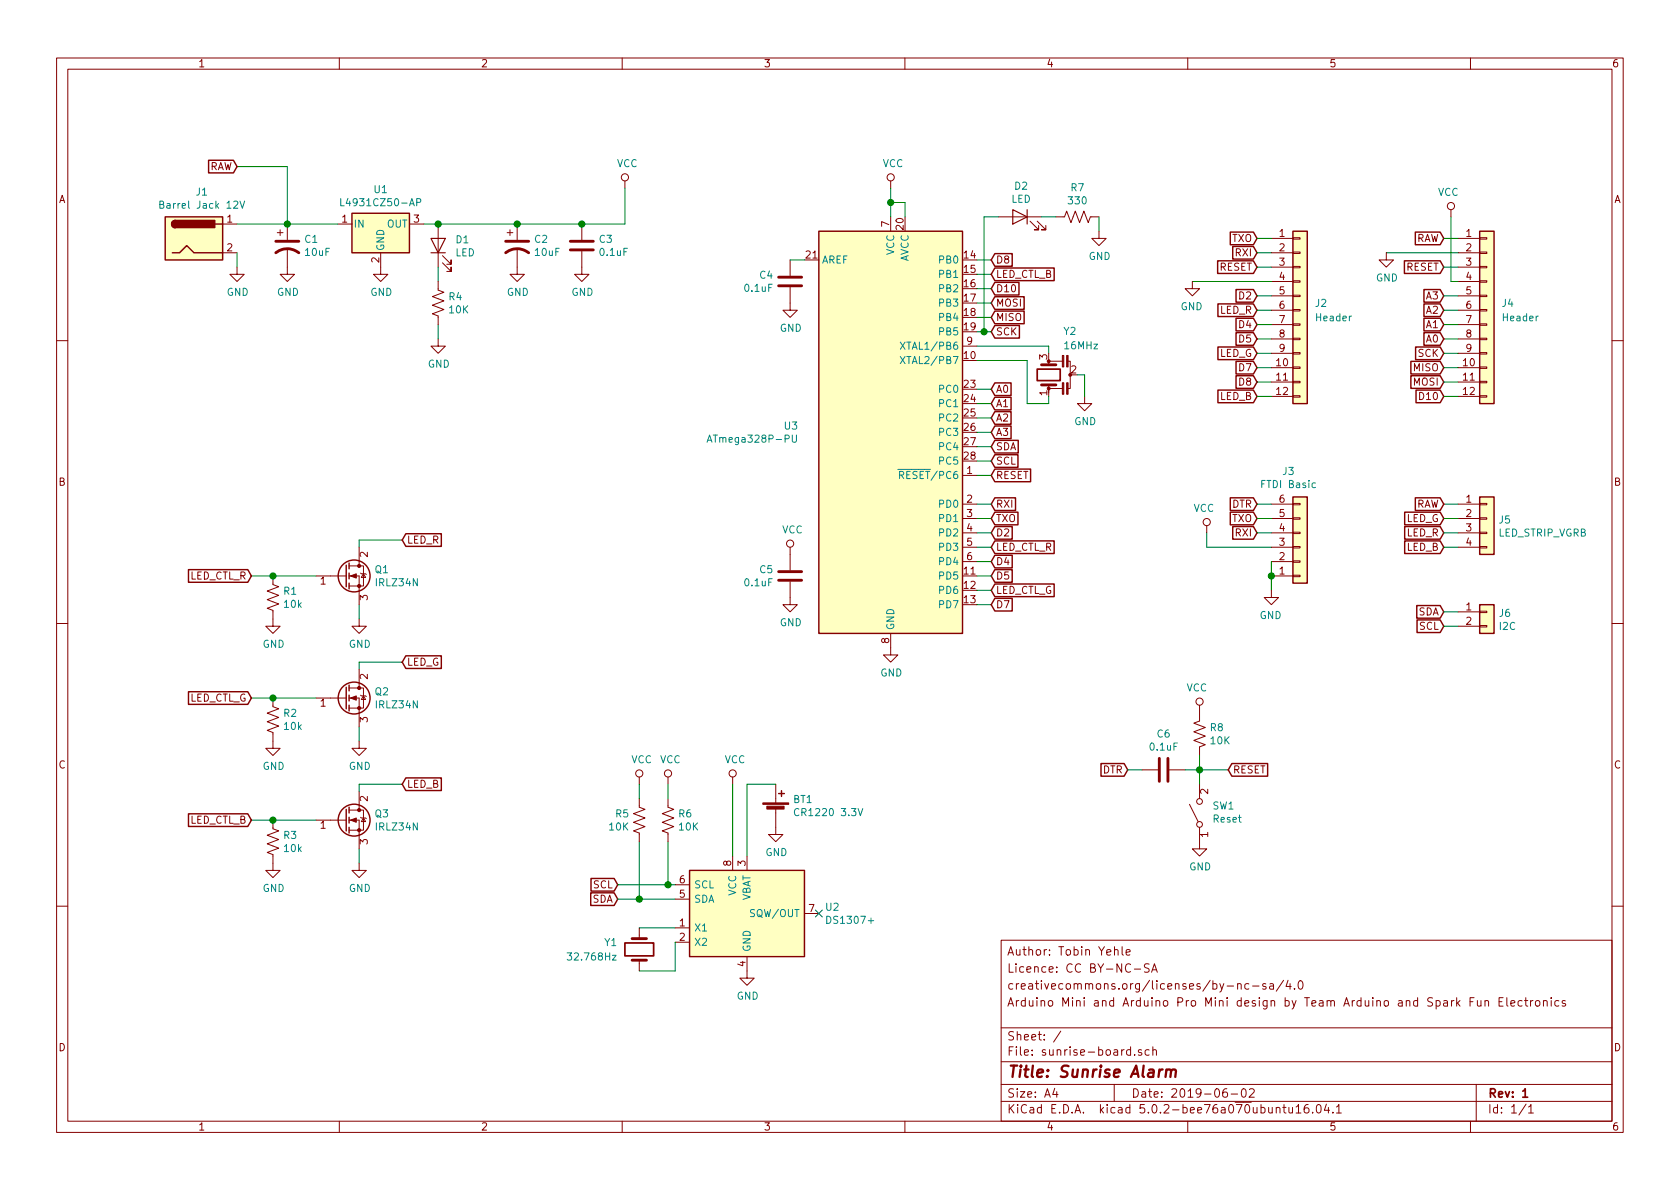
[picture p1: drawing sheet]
EESchema Schematic File Version 4
LIBS:sunrise-board-cache
EELAYER 26 0
EELAYER END
$Descr A4 11693 8268
encoding utf-8
Sheet 1 1
Title "Sunrise Alarm"
Date "2019-06-02"
Rev "1"
Comp ""
Comment1 "Arduino Mini and Arduino Pro Mini design by Team Arduino and Spark Fun Electronics"
Comment2 "creativecommons.org/licenses/by-nc-sa/4.0"
Comment3 "Licence: CC BY-NC-SA"
Comment4 "Author: Tobin Yehle"
$EndDescr
$Comp
L Transistor_FET:IRLZ34N Q1
U 1 1
P 2400 4000
F 0 "Q1" H 2605 4046 50  0000 L CNN
F 1 "IRLZ34N" H 2605 3955 50  0000 L CNN
F 2 "Package_TO_SOT_THT:TO-220-3_Vertical" H 2650 3925 50  0001 L CIN
F 3 "http://www.infineon.com/dgdl/irlz34npbf.pdf?fileId=5546d462533600a40153567206892720" H 2400 4000 50  0001 L CNN
	1    2400 4000
	1    0    0    -1  
$EndComp
$Comp
L Device:R_US R1
U 1 1
P 1900 4150
F 0 "R1" H 1968 4196 50  0000 L CNN
F 1 "10k" H 1968 4105 50  0000 L CNN
F 2 "Resistor_THT:R_Axial_DIN0207_L6.3mm_D2.5mm_P7.62mm_Horizontal" V 1940 4140 50  0001 C CNN
F 3 "~" H 1900 4150 50  0001 C CNN
	1    1900 4150
	1    0    0    -1  
$EndComp
$Comp
L power:GND #PWR02
U 1 1
P 1900 4300
F 0 "#PWR02" H 1900 4050 50  0001 C CNN
F 1 "GND" H 1905 4127 50  0000 C CNN
F 2 "" H 1900 4300 50  0001 C CNN
F 3 "" H 1900 4300 50  0001 C CNN
	1    1900 4300
	1    0    0    -1  
$EndComp
Wire Wire Line
	1750 4000 1900 4000
Connection ~ 1900 4000
Wire Wire Line
	2500 3750 2500 3800
Wire Wire Line
	1900 4000 2200 4000
$Comp
L Transistor_FET:IRLZ34N Q2
U 1 1
P 2400 4850
F 0 "Q2" H 2605 4896 50  0000 L CNN
F 1 "IRLZ34N" H 2605 4805 50  0000 L CNN
F 2 "Package_TO_SOT_THT:TO-220-3_Vertical" H 2650 4775 50  0001 L CIN
F 3 "http://www.infineon.com/dgdl/irlz34npbf.pdf?fileId=5546d462533600a40153567206892720" H 2400 4850 50  0001 L CNN
	1    2400 4850
	1    0    0    -1  
$EndComp
$Comp
L Device:R_US R2
U 1 1
P 1900 5000
F 0 "R2" H 1968 5046 50  0000 L CNN
F 1 "10k" H 1968 4955 50  0000 L CNN
F 2 "Resistor_THT:R_Axial_DIN0207_L6.3mm_D2.5mm_P7.62mm_Horizontal" V 1940 4990 50  0001 C CNN
F 3 "~" H 1900 5000 50  0001 C CNN
	1    1900 5000
	1    0    0    -1  
$EndComp
$Comp
L power:GND #PWR03
U 1 1
P 1900 5150
F 0 "#PWR03" H 1900 4900 50  0001 C CNN
F 1 "GND" H 1905 4977 50  0000 C CNN
F 2 "" H 1900 5150 50  0001 C CNN
F 3 "" H 1900 5150 50  0001 C CNN
	1    1900 5150
	1    0    0    -1  
$EndComp
Wire Wire Line
	1750 4850 1900 4850
Connection ~ 1900 4850
Wire Wire Line
	2500 4600 2500 4650
Wire Wire Line
	1900 4850 2200 4850
$Comp
L Transistor_FET:IRLZ34N Q3
U 1 1
P 2400 5700
F 0 "Q3" H 2605 5746 50  0000 L CNN
F 1 "IRLZ34N" H 2605 5655 50  0000 L CNN
F 2 "Package_TO_SOT_THT:TO-220-3_Vertical" H 2650 5625 50  0001 L CIN
F 3 "http://www.infineon.com/dgdl/irlz34npbf.pdf?fileId=5546d462533600a40153567206892720" H 2400 5700 50  0001 L CNN
	1    2400 5700
	1    0    0    -1  
$EndComp
$Comp
L Device:R_US R3
U 1 1
P 1900 5850
F 0 "R3" H 1968 5896 50  0000 L CNN
F 1 "10k" H 1968 5805 50  0000 L CNN
F 2 "Resistor_THT:R_Axial_DIN0207_L6.3mm_D2.5mm_P7.62mm_Horizontal" V 1940 5840 50  0001 C CNN
F 3 "~" H 1900 5850 50  0001 C CNN
	1    1900 5850
	1    0    0    -1  
$EndComp
$Comp
L power:GND #PWR04
U 1 1
P 1900 6000
F 0 "#PWR04" H 1900 5750 50  0001 C CNN
F 1 "GND" H 1905 5827 50  0000 C CNN
F 2 "" H 1900 6000 50  0001 C CNN
F 3 "" H 1900 6000 50  0001 C CNN
	1    1900 6000
	1    0    0    -1  
$EndComp
Wire Wire Line
	1750 5700 1900 5700
Connection ~ 1900 5700
Wire Wire Line
	2500 5450 2500 5500
Wire Wire Line
	1900 5700 2200 5700
$Comp
L Connector:Barrel_Jack J1
U 1 1
P 1350 1650
F 0 "J1" H 1405 1975 50  0000 C CNN
F 1 "Barrel Jack 12V" H 1405 1884 50  0000 C CNN
F 2 "Connector_BarrelJack:BarrelJack_Horizontal" H 1400 1610 50  0001 C CNN
F 3 "~" H 1400 1610 50  0001 C CNN
	1    1350 1650
	1    0    0    -1  
$EndComp
Wire Wire Line
	2800 4600 2500 4600
Wire Wire Line
	2800 5450 2500 5450
Wire Wire Line
	2500 3750 2800 3750
$Comp
L MCU_Microchip_ATmega:ATmega328P-PU U3
U 1 1
P 6200 3000
F 0 "U3" H 5559 3046 50  0000 R CNN
F 1 "ATmega328P-PU" H 5559 2955 50  0000 R CNN
F 2 "Package_DIP:DIP-28_W7.62mm" H 6200 3000 50  0001 C CIN
F 3 "http://ww1.microchip.com/downloads/en/DeviceDoc/ATmega328_P%20AVR%20MCU%20with%20picoPower%20Technology%20Data%20Sheet%2040001984A.pdf" H 6200 3000 50  0001 C CNN
	1    6200 3000
	1    0    0    -1  
$EndComp
$Comp
L Timer_RTC:DS1307+ U2
U 1 1
P 5200 6350
F 0 "U2" H 5741 6396 50  0000 L CNN
F 1 "DS1307+" H 5741 6305 50  0000 L CNN
F 2 "Package_DIP:DIP-8_W7.62mm" H 5200 5850 50  0001 C CNN
F 3 "https://datasheets.maximintegrated.com/en/ds/DS1307.pdf" H 5200 6150 50  0001 C CNN
	1    5200 6350
	1    0    0    -1  
$EndComp
$Comp
L Device:Crystal Y1
U 1 1
P 4450 6600
F 0 "Y1" V 4400 6450 50  0000 R CNN
F 1 "32.768Hz" V 4500 6450 50  0000 R CNN
F 2 "Crystal:Crystal_C26-LF_D2.1mm_L6.5mm_Horizontal_1EP_style2" H 4450 6600 50  0001 C CNN
F 3 "~" H 4450 6600 50  0001 C CNN
	1    4450 6600
	0    1    1    0   
$EndComp
Wire Wire Line
	4700 6550 4700 6750
Wire Wire Line
	4700 6750 4450 6750
Wire Wire Line
	4700 6450 4450 6450
$Comp
L power:GND #PWR017
U 1 1
P 5200 6750
F 0 "#PWR017" H 5200 6500 50  0001 C CNN
F 1 "GND" H 5205 6577 50  0000 C CNN
F 2 "" H 5200 6750 50  0001 C CNN
F 3 "" H 5200 6750 50  0001 C CNN
	1    5200 6750
	1    0    0    -1  
$EndComp
$Comp
L power:GND #PWR023
U 1 1
P 6200 4500
F 0 "#PWR023" H 6200 4250 50  0001 C CNN
F 1 "GND" H 6205 4327 50  0000 C CNN
F 2 "" H 6200 4500 50  0001 C CNN
F 3 "" H 6200 4500 50  0001 C CNN
	1    6200 4500
	1    0    0    -1  
$EndComp
$Comp
L power:VCC #PWR016
U 1 1
P 5100 5450
F 0 "#PWR016" H 5100 5300 50  0001 C CNN
F 1 "VCC" H 5117 5623 50  0000 C CNN
F 2 "" H 5100 5450 50  0001 C CNN
F 3 "" H 5100 5450 50  0001 C CNN
	1    5100 5450
	1    0    0    -1  
$EndComp
$Comp
L power:GND #PWR024
U 1 1
P 7550 2750
F 0 "#PWR024" H 7550 2500 50  0001 C CNN
F 1 "GND" H 7555 2577 50  0000 C CNN
F 2 "" H 7550 2750 50  0001 C CNN
F 3 "" H 7550 2750 50  0001 C CNN
	1    7550 2750
	1    0    0    -1  
$EndComp
Wire Wire Line
	7300 2400 7300 2450
$Comp
L Device:C C4
U 1 1
P 5500 1950
F 0 "C4" H 5386 1996 50  0000 R CNN
F 1 "0.1uF" H 5386 1905 50  0000 R CNN
F 2 "Capacitor_THT:C_Disc_D4.7mm_W2.5mm_P5.00mm" H 5538 1800 50  0001 C CNN
F 3 "~" H 5500 1950 50  0001 C CNN
	1    5500 1950
	1    0    0    -1  
$EndComp
$Comp
L power:GND #PWR019
U 1 1
P 5500 2100
F 0 "#PWR019" H 5500 1850 50  0001 C CNN
F 1 "GND" H 5505 1927 50  0000 C CNN
F 2 "" H 5500 2100 50  0001 C CNN
F 3 "" H 5500 2100 50  0001 C CNN
	1    5500 2100
	1    0    0    -1  
$EndComp
Wire Wire Line
	5600 1800 5500 1800
$Comp
L power:VCC #PWR022
U 1 1
P 6200 1300
F 0 "#PWR022" H 6200 1150 50  0001 C CNN
F 1 "VCC" H 6217 1473 50  0000 C CNN
F 2 "" H 6200 1300 50  0001 C CNN
F 3 "" H 6200 1300 50  0001 C CNN
	1    6200 1300
	1    0    0    -1  
$EndComp
Wire Wire Line
	6200 1400 6200 1300
$Comp
L Device:Battery_Cell BT1
U 1 1
P 5400 5650
F 0 "BT1" H 5518 5746 50  0000 L CNN
F 1 "CR1220 3.3V" H 5518 5655 50  0000 L CNN
F 2 "Sunrise:BatteryHolder_CR1220_THT" V 5400 5710 50  0001 C CNN
F 3 "~" V 5400 5710 50  0001 C CNN
	1    5400 5650
	1    0    0    -1  
$EndComp
$Comp
L power:GND #PWR018
U 1 1
P 5400 5750
F 0 "#PWR018" H 5400 5500 50  0001 C CNN
F 1 "GND" H 5405 5577 50  0000 C CNN
F 2 "" H 5400 5750 50  0001 C CNN
F 3 "" H 5400 5750 50  0001 C CNN
	1    5400 5750
	1    0    0    -1  
$EndComp
Wire Wire Line
	5200 5450 5200 5950
Wire Wire Line
	5100 5950 5100 5450
Wire Wire Line
	5400 5450 5200 5450
$Comp
L Device:C C5
U 1 1
P 5500 4000
F 0 "C5" H 5386 4046 50  0000 R CNN
F 1 "0.1uF" H 5386 3955 50  0000 R CNN
F 2 "Capacitor_THT:C_Disc_D4.7mm_W2.5mm_P5.00mm" H 5538 3850 50  0001 C CNN
F 3 "~" H 5500 4000 50  0001 C CNN
	1    5500 4000
	1    0    0    -1  
$EndComp
$Comp
L power:GND #PWR021
U 1 1
P 5500 4150
F 0 "#PWR021" H 5500 3900 50  0001 C CNN
F 1 "GND" H 5505 3977 50  0000 C CNN
F 2 "" H 5500 4150 50  0001 C CNN
F 3 "" H 5500 4150 50  0001 C CNN
	1    5500 4150
	1    0    0    -1  
$EndComp
$Comp
L power:VCC #PWR020
U 1 1
P 5500 3850
F 0 "#PWR020" H 5500 3700 50  0001 C CNN
F 1 "VCC" H 5517 4023 50  0000 C CNN
F 2 "" H 5500 3850 50  0001 C CNN
F 3 "" H 5500 3850 50  0001 C CNN
	1    5500 3850
	1    0    0    -1  
$EndComp
Text GLabel 1750 5700 0    50   Input ~ 0
LED_CTL_B
Text GLabel 1750 4850 0    50   Input ~ 0
LED_CTL_G
Text GLabel 1750 4000 0    50   Input ~ 0
LED_CTL_R
Text GLabel 4300 6250 0    50   Input ~ 0
SDA
Text GLabel 4300 6150 0    50   Input ~ 0
SCL
Wire Wire Line
	4700 6250 4450 6250
NoConn ~ 5700 6350
$Comp
L power:GND #PWR01
U 1 1
P 1650 1850
F 0 "#PWR01" H 1650 1600 50  0001 C CNN
F 1 "GND" H 1655 1677 50  0000 C CNN
F 2 "" H 1650 1850 50  0001 C CNN
F 3 "" H 1650 1850 50  0001 C CNN
	1    1650 1850
	1    0    0    -1  
$EndComp
Text GLabel 6900 3200 2    50   Input ~ 0
SCL
Text GLabel 6900 3100 2    50   Input ~ 0
SDA
Wire Wire Line
	6900 3100 6800 3100
Wire Wire Line
	6900 3200 6800 3200
$Comp
L power:VCC #PWR015
U 1 1
P 4650 5450
F 0 "#PWR015" H 4650 5300 50  0001 C CNN
F 1 "VCC" H 4667 5623 50  0000 C CNN
F 2 "" H 4650 5450 50  0001 C CNN
F 3 "" H 4650 5450 50  0001 C CNN
	1    4650 5450
	1    0    0    -1  
$EndComp
$Comp
L power:VCC #PWR014
U 1 1
P 4450 5450
F 0 "#PWR014" H 4450 5300 50  0001 C CNN
F 1 "VCC" H 4467 5623 50  0000 C CNN
F 2 "" H 4450 5450 50  0001 C CNN
F 3 "" H 4450 5450 50  0001 C CNN
	1    4450 5450
	1    0    0    -1  
$EndComp
Wire Wire Line
	4650 5850 4650 6150
Connection ~ 4650 6150
Wire Wire Line
	4650 6150 4700 6150
Wire Wire Line
	4300 6150 4650 6150
Wire Wire Line
	4450 5850 4450 6250
Connection ~ 4450 6250
Wire Wire Line
	4450 6250 4300 6250
$Comp
L Device:CP1 C1
U 1 1
P 2000 1700
F 0 "C1" H 2115 1746 50  0000 L CNN
F 1 "10uF" H 2115 1655 50  0000 L CNN
F 2 "Capacitor_THT:CP_Radial_D4.0mm_P1.50mm" H 2000 1700 50  0001 C CNN
F 3 "~" H 2000 1700 50  0001 C CNN
	1    2000 1700
	1    0    0    -1  
$EndComp
$Comp
L Device:C C3
U 1 1
P 4050 1700
F 0 "C3" H 4165 1746 50  0000 L CNN
F 1 "0.1uF" H 4165 1655 50  0000 L CNN
F 2 "Capacitor_THT:C_Disc_D4.7mm_W2.5mm_P5.00mm" H 4088 1550 50  0001 C CNN
F 3 "~" H 4050 1700 50  0001 C CNN
	1    4050 1700
	1    0    0    -1  
$EndComp
$Comp
L power:GND #PWR012
U 1 1
P 4050 1850
F 0 "#PWR012" H 4050 1600 50  0001 C CNN
F 1 "GND" H 4055 1677 50  0000 C CNN
F 2 "" H 4050 1850 50  0001 C CNN
F 3 "" H 4050 1850 50  0001 C CNN
	1    4050 1850
	1    0    0    -1  
$EndComp
Wire Wire Line
	2000 1550 1650 1550
Wire Wire Line
	2000 1550 2000 1150
Connection ~ 2000 1550
$Comp
L Regulator_Linear:uA7805 U1
U 1 1
P 2650 1550
F 0 "U1" H 2650 1792 50  0000 C CNN
F 1 "L4931CZ50-AP" H 2650 1701 50  0000 C CNN
F 2 "Package_TO_SOT_THT:TO-92_Inline_Wide" H 2675 1400 50  0001 L CIN
F 3 "https://www.st.com/resource/en/datasheet/l4931.pdf" H 2650 1500 50  0001 C CNN
	1    2650 1550
	1    0    0    -1  
$EndComp
Wire Wire Line
	2350 1550 2000 1550
$Comp
L power:GND #PWR09
U 1 1
P 2650 1850
F 0 "#PWR09" H 2650 1600 50  0001 C CNN
F 1 "GND" H 2655 1677 50  0000 C CNN
F 2 "" H 2650 1850 50  0001 C CNN
F 3 "" H 2650 1850 50  0001 C CNN
	1    2650 1850
	1    0    0    -1  
$EndComp
$Comp
L Device:CP1 C2
U 1 1
P 3600 1700
F 0 "C2" H 3715 1746 50  0000 L CNN
F 1 "10uF" H 3715 1655 50  0000 L CNN
F 2 "Capacitor_THT:CP_Radial_D4.0mm_P1.50mm" H 3600 1700 50  0001 C CNN
F 3 "~" H 3600 1700 50  0001 C CNN
	1    3600 1700
	1    0    0    -1  
$EndComp
$Comp
L power:GND #PWR011
U 1 1
P 3600 1850
F 0 "#PWR011" H 3600 1600 50  0001 C CNN
F 1 "GND" H 3605 1677 50  0000 C CNN
F 2 "" H 3600 1850 50  0001 C CNN
F 3 "" H 3600 1850 50  0001 C CNN
	1    3600 1850
	1    0    0    -1  
$EndComp
$Comp
L power:GND #PWR05
U 1 1
P 2000 1850
F 0 "#PWR05" H 2000 1600 50  0001 C CNN
F 1 "GND" H 2005 1677 50  0000 C CNN
F 2 "" H 2000 1850 50  0001 C CNN
F 3 "" H 2000 1850 50  0001 C CNN
	1    2000 1850
	1    0    0    -1  
$EndComp
Wire Wire Line
	1650 1850 1650 1750
$Comp
L Device:LED D1
U 1 1
P 3050 1700
F 0 "D1" V 3088 1583 50  0000 R CNN
F 1 "LED" V 2997 1583 50  0000 R CNN
F 2 "LED_THT:LED_D3.0mm" H 3050 1700 50  0001 C CNN
F 3 "~" H 3050 1700 50  0001 C CNN
	1    3050 1700
	0    -1   -1   0   
$EndComp
$Comp
L power:GND #PWR010
U 1 1
P 3050 2350
F 0 "#PWR010" H 3050 2100 50  0001 C CNN
F 1 "GND" H 3055 2177 50  0000 C CNN
F 2 "" H 3050 2350 50  0001 C CNN
F 3 "" H 3050 2350 50  0001 C CNN
	1    3050 2350
	1    0    0    -1  
$EndComp
Wire Wire Line
	3050 1850 3050 1950
Wire Wire Line
	3050 2250 3050 2350
Wire Wire Line
	2950 1550 3050 1550
Connection ~ 3050 1550
Wire Wire Line
	3050 1550 3600 1550
Connection ~ 3600 1550
Wire Wire Line
	3600 1550 4050 1550
$Comp
L power:VCC #PWR013
U 1 1
P 4350 1300
F 0 "#PWR013" H 4350 1150 50  0001 C CNN
F 1 "VCC" H 4367 1473 50  0000 C CNN
F 2 "" H 4350 1300 50  0001 C CNN
F 3 "" H 4350 1300 50  0001 C CNN
	1    4350 1300
	1    0    0    -1  
$EndComp
Wire Wire Line
	4050 1550 4350 1550
Wire Wire Line
	4350 1550 4350 1300
Connection ~ 4050 1550
$Comp
L Switch:SW_SPST SW1
U 1 1
P 8350 5650
F 0 "SW1" V 8396 5562 50  0000 R CNN
F 1 "Reset" V 8305 5562 50  0000 R CNN
F 2 "Button_Switch_THT:SW_PUSH_6mm" H 8350 5650 50  0001 C CNN
F 3 "" H 8350 5650 50  0001 C CNN
	1    8350 5650
	0    -1   -1   0   
$EndComp
$Comp
L Device:R_US R4
U 1 1
P 3050 2100
F 0 "R4" H 3118 2146 50  0000 L CNN
F 1 "10K" H 3118 2055 50  0000 L CNN
F 2 "Resistor_THT:R_Axial_DIN0207_L6.3mm_D2.5mm_P7.62mm_Horizontal" V 3090 2090 50  0001 C CNN
F 3 "~" H 3050 2100 50  0001 C CNN
	1    3050 2100
	1    0    0    -1  
$EndComp
$Comp
L Device:Resonator Y2
U 1 1
P 7300 2600
F 0 "Y2" V 7600 2500 50  0000 R CNN
F 1 "16MHz" V 7500 2500 50  0000 R CNN
F 2 "Crystal:Resonator-3Pin_W6.0mm_H3.0mm" H 7275 2600 50  0001 C CNN
F 3 "~" H 7275 2600 50  0001 C CNN
	1    7300 2600
	0    -1   -1   0   
$EndComp
$Comp
L Device:R_US R6
U 1 1
P 4650 5700
F 0 "R6" H 4718 5746 50  0000 L CNN
F 1 "10K" H 4718 5655 50  0000 L CNN
F 2 "Resistor_THT:R_Axial_DIN0207_L6.3mm_D2.5mm_P7.62mm_Horizontal" V 4690 5690 50  0001 C CNN
F 3 "~" H 4650 5700 50  0001 C CNN
	1    4650 5700
	1    0    0    -1  
$EndComp
$Comp
L Device:R_US R5
U 1 1
P 4450 5700
F 0 "R5" H 4383 5746 50  0000 R CNN
F 1 "10K" H 4383 5655 50  0000 R CNN
F 2 "Resistor_THT:R_Axial_DIN0207_L6.3mm_D2.5mm_P7.62mm_Horizontal" V 4490 5690 50  0001 C CNN
F 3 "~" H 4450 5700 50  0001 C CNN
	1    4450 5700
	1    0    0    -1  
$EndComp
Wire Wire Line
	4450 5550 4450 5450
Wire Wire Line
	4650 5550 4650 5450
Text GLabel 7850 5350 0    50   Input ~ 0
DTR
$Comp
L Device:C C6
U 1 1
P 8100 5350
F 0 "C6" V 7848 5350 50  0000 C CNN
F 1 "0.1uF" V 7939 5350 50  0000 C CNN
F 2 "Capacitor_THT:C_Disc_D4.7mm_W2.5mm_P5.00mm" H 8138 5200 50  0001 C CNN
F 3 "~" H 8100 5350 50  0001 C CNN
	1    8100 5350
	0    1    1    0   
$EndComp
$Comp
L power:GND #PWR028
U 1 1
P 8350 5850
F 0 "#PWR028" H 8350 5600 50  0001 C CNN
F 1 "GND" H 8355 5677 50  0000 C CNN
F 2 "" H 8350 5850 50  0001 C CNN
F 3 "" H 8350 5850 50  0001 C CNN
	1    8350 5850
	1    0    0    -1  
$EndComp
$Comp
L Device:R_US R8
U 1 1
P 8350 5100
F 0 "R8" H 8282 5146 50  0000 R CNN
F 1 "10K" H 8282 5055 50  0000 R CNN
F 2 "Resistor_THT:R_Axial_DIN0207_L6.3mm_D2.5mm_P7.62mm_Horizontal" V 8390 5090 50  0001 C CNN
F 3 "~" H 8350 5100 50  0001 C CNN
	1    8350 5100
	-1   0    0    -1  
$EndComp
$Comp
L power:VCC #PWR027
U 1 1
P 8350 4950
F 0 "#PWR027" H 8350 4800 50  0001 C CNN
F 1 "VCC" H 8367 5123 50  0000 C CNN
F 2 "" H 8350 4950 50  0001 C CNN
F 3 "" H 8350 4950 50  0001 C CNN
	1    8350 4950
	-1   0    0    -1  
$EndComp
Wire Wire Line
	8350 5350 8550 5350
Connection ~ 8350 5350
Wire Wire Line
	8350 5350 8350 5450
Text GLabel 6900 2000 2    50   Input ~ 0
D10
Text GLabel 6900 2100 2    50   Input ~ 0
MOSI
Text GLabel 6900 2200 2    50   Input ~ 0
MISO
Text GLabel 6900 2300 2    50   Input ~ 0
SCK
Wire Wire Line
	6900 1800 6800 1800
Wire Wire Line
	6900 1900 6800 1900
Wire Wire Line
	6900 2000 6800 2000
Wire Wire Line
	6900 2100 6800 2100
Wire Wire Line
	6900 2200 6800 2200
Wire Wire Line
	6900 2300 6850 2300
Text GLabel 6900 2700 2    50   Input ~ 0
A0
Text GLabel 6900 2800 2    50   Input ~ 0
A1
Text GLabel 6900 2900 2    50   Input ~ 0
A2
Text GLabel 6900 3000 2    50   Input ~ 0
A3
Wire Wire Line
	6900 2700 6800 2700
Wire Wire Line
	6900 2800 6800 2800
Wire Wire Line
	6900 2900 6800 2900
Wire Wire Line
	6900 3000 6800 3000
Text GLabel 6900 3500 2    50   Input ~ 0
RXI
Text GLabel 6900 3600 2    50   Input ~ 0
TXO
Text GLabel 6900 3700 2    50   Input ~ 0
D2
Text GLabel 6900 3800 2    50   Input ~ 0
LED_CTL_R
Wire Wire Line
	6900 3500 6800 3500
Wire Wire Line
	6900 3600 6800 3600
Wire Wire Line
	6900 3700 6800 3700
Wire Wire Line
	6900 3800 6800 3800
Text GLabel 6900 3900 2    50   Input ~ 0
D4
Text GLabel 6900 4000 2    50   Input ~ 0
D5
Text GLabel 6900 4100 2    50   Input ~ 0
LED_CTL_G
Wire Wire Line
	6900 3900 6800 3900
Wire Wire Line
	6900 4000 6800 4000
Wire Wire Line
	6900 4100 6800 4100
Wire Wire Line
	6900 4200 6800 4200
Wire Wire Line
	8350 5250 8350 5350
$Comp
L Connector_Generic:Conn_01x06 J3
U 1 1
P 9050 3800
F 0 "J3" H 8969 3275 50  0000 C CNN
F 1 "FTDI Basic" H 8969 3366 50  0000 C CNN
F 2 "Connector_PinHeader_2.54mm:PinHeader_1x06_P2.54mm_Vertical" H 9050 3800 50  0001 C CNN
F 3 "~" H 9050 3800 50  0001 C CNN
	1    9050 3800
	1    0    0    1   
$EndComp
Text GLabel 8750 3700 0    50   Input ~ 0
RXI
Text GLabel 8750 3600 0    50   Input ~ 0
TXO
Text GLabel 8750 3500 0    50   Input ~ 0
DTR
Wire Wire Line
	8850 4100 8850 4000
Wire Wire Line
	8850 4000 8850 3900
Wire Wire Line
	8750 3700 8850 3700
Wire Wire Line
	8750 3600 8850 3600
Wire Wire Line
	8750 3500 8850 3500
$Comp
L power:VCC #PWR029
U 1 1
P 8400 3700
F 0 "#PWR029" H 8400 3550 50  0001 C CNN
F 1 "VCC" H 8418 3873 50  0000 C CNN
F 2 "" H 8400 3700 50  0001 C CNN
F 3 "" H 8400 3700 50  0001 C CNN
	1    8400 3700
	-1   0    0    -1  
$EndComp
$Comp
L power:GND #PWR030
U 1 1
P 8850 4100
F 0 "#PWR030" H 8850 3850 50  0001 C CNN
F 1 "GND" H 8855 3927 50  0000 C CNN
F 2 "" H 8850 4100 50  0001 C CNN
F 3 "" H 8850 4100 50  0001 C CNN
	1    8850 4100
	-1   0    0    -1  
$EndComp
Wire Wire Line
	8850 3800 8400 3800
Wire Wire Line
	8400 3800 8400 3700
Connection ~ 8850 4000
$Comp
L power:GND #PWR06
U 1 1
P 2500 4300
F 0 "#PWR06" H 2500 4050 50  0001 C CNN
F 1 "GND" H 2505 4127 50  0000 C CNN
F 2 "" H 2500 4300 50  0001 C CNN
F 3 "" H 2500 4300 50  0001 C CNN
	1    2500 4300
	1    0    0    -1  
$EndComp
$Comp
L power:GND #PWR07
U 1 1
P 2500 5150
F 0 "#PWR07" H 2500 4900 50  0001 C CNN
F 1 "GND" H 2505 4977 50  0000 C CNN
F 2 "" H 2500 5150 50  0001 C CNN
F 3 "" H 2500 5150 50  0001 C CNN
	1    2500 5150
	1    0    0    -1  
$EndComp
$Comp
L power:GND #PWR08
U 1 1
P 2500 6000
F 0 "#PWR08" H 2500 5750 50  0001 C CNN
F 1 "GND" H 2505 5827 50  0000 C CNN
F 2 "" H 2500 6000 50  0001 C CNN
F 3 "" H 2500 6000 50  0001 C CNN
	1    2500 6000
	1    0    0    -1  
$EndComp
Wire Wire Line
	2500 4200 2500 4300
Wire Wire Line
	2500 5050 2500 5150
Wire Wire Line
	2500 5900 2500 6000
$Comp
L Connector_Generic:Conn_01x04 J5
U 1 1
P 10350 3600
F 0 "J5" H 10429 3592 50  0000 L CNN
F 1 "LED_STRIP_VGRB" H 10429 3501 50  0000 L CNN
F 2 "Connector_PinHeader_2.54mm:PinHeader_1x04_P2.54mm_Vertical" H 10350 3600 50  0001 C CNN
F 3 "~" H 10350 3600 50  0001 C CNN
	1    10350 3600
	1    0    0    -1  
$EndComp
Wire Wire Line
	10050 3500 10150 3500
Wire Wire Line
	6300 1500 6300 1400
Wire Wire Line
	6300 1400 6200 1400
Wire Wire Line
	6200 1400 6200 1500
Connection ~ 6200 1400
Text GLabel 6900 4200 2    50   Input ~ 0
D7
Text GLabel 6900 1800 2    50   Input ~ 0
D8
Text GLabel 6900 1900 2    50   Input ~ 0
LED_CTL_B
Text GLabel 2800 3750 2    50   Input ~ 0
LED_R
Text GLabel 2800 4600 2    50   Input ~ 0
LED_G
Text GLabel 2800 5450 2    50   Input ~ 0
LED_B
Text GLabel 10050 3600 0    50   Input ~ 0
LED_G
Text GLabel 10050 3700 0    50   Input ~ 0
LED_R
Text GLabel 10050 3800 0    50   Input ~ 0
LED_B
Wire Wire Line
	10150 3600 10050 3600
Wire Wire Line
	10150 3700 10050 3700
Wire Wire Line
	10150 3800 10050 3800
$Comp
L Connector_Generic:Conn_01x02 J6
U 1 1
P 10350 4250
F 0 "J6" H 10430 4242 50  0000 L CNN
F 1 "I2C" H 10430 4151 50  0000 L CNN
F 2 "Connector_PinHeader_2.54mm:PinHeader_1x02_P2.54mm_Vertical" H 10350 4250 50  0001 C CNN
F 3 "~" H 10350 4250 50  0001 C CNN
	1    10350 4250
	1    0    0    -1  
$EndComp
$Comp
L Connector_Generic:Conn_01x12 J2
U 1 1
P 9050 2150
F 0 "J2" H 9150 2200 50  0000 L CNN
F 1 "Header" H 9150 2100 50  0000 L CNN
F 2 "Connector_PinHeader_2.54mm:PinHeader_1x12_P2.54mm_Vertical" H 9050 2150 50  0001 C CNN
F 3 "~" H 9050 2150 50  0001 C CNN
	1    9050 2150
	1    0    0    -1  
$EndComp
Text GLabel 10050 4350 0    50   Input ~ 0
SCL
Text GLabel 10050 4250 0    50   Input ~ 0
SDA
Wire Wire Line
	10050 4350 10150 4350
Wire Wire Line
	10050 4250 10150 4250
Text GLabel 8750 1650 0    50   Input ~ 0
TXO
Text GLabel 8750 1750 0    50   Input ~ 0
RXI
Text GLabel 8750 1850 0    50   Input ~ 0
RESET
Wire Wire Line
	8750 1650 8850 1650
Wire Wire Line
	8750 1750 8850 1750
Wire Wire Line
	8750 1850 8850 1850
Wire Wire Line
	8300 1950 8850 1950
Text GLabel 8750 2050 0    50   Input ~ 0
D2
Text GLabel 8750 2150 0    50   Input ~ 0
LED_R
Text GLabel 8750 2250 0    50   Input ~ 0
D4
Wire Wire Line
	8750 2050 8850 2050
Wire Wire Line
	8750 2150 8850 2150
Wire Wire Line
	8750 2250 8850 2250
Wire Wire Line
	8750 2350 8850 2350
Text GLabel 8750 2350 0    50   Input ~ 0
D5
Text GLabel 8750 2450 0    50   Input ~ 0
LED_G
Text GLabel 8750 2550 0    50   Input ~ 0
D7
Text GLabel 8750 2650 0    50   Input ~ 0
D8
Text GLabel 8750 2750 0    50   Input ~ 0
LED_B
Wire Wire Line
	8750 2450 8850 2450
Wire Wire Line
	8750 2550 8850 2550
Wire Wire Line
	8750 2650 8850 2650
Wire Wire Line
	8750 2750 8850 2750
$Comp
L Connector_Generic:Conn_01x12 J4
U 1 1
P 10350 2150
F 0 "J4" H 10450 2200 50  0000 L CNN
F 1 "Header" H 10450 2100 50  0000 L CNN
F 2 "Connector_PinHeader_2.54mm:PinHeader_1x12_P2.54mm_Vertical" H 10350 2150 50  0001 C CNN
F 3 "~" H 10350 2150 50  0001 C CNN
	1    10350 2150
	1    0    0    -1  
$EndComp
Text GLabel 10050 1650 0    50   Input ~ 0
RAW
Text GLabel 10050 1850 0    50   Input ~ 0
RESET
Wire Wire Line
	10050 1650 10150 1650
Wire Wire Line
	9650 1750 10150 1750
Wire Wire Line
	10050 1850 10150 1850
Text GLabel 10050 2050 0    50   Input ~ 0
A3
Text GLabel 10050 2150 0    50   Input ~ 0
A2
Text GLabel 10050 2250 0    50   Input ~ 0
A1
Wire Wire Line
	10050 2050 10150 2050
Wire Wire Line
	10050 2150 10150 2150
Wire Wire Line
	10050 2250 10150 2250
Wire Wire Line
	10050 2350 10150 2350
Text GLabel 10050 2350 0    50   Input ~ 0
A0
Text GLabel 10050 2450 0    50   Input ~ 0
SCK
Text GLabel 10050 2550 0    50   Input ~ 0
MISO
Text GLabel 10050 2650 0    50   Input ~ 0
MOSI
Text GLabel 10050 2750 0    50   Input ~ 0
D10
Wire Wire Line
	10050 2450 10150 2450
Wire Wire Line
	10050 2550 10150 2550
Wire Wire Line
	10050 2650 10150 2650
Wire Wire Line
	10050 2750 10150 2750
$Comp
L power:VCC #PWR032
U 1 1
P 10100 1500
F 0 "#PWR032" H 10100 1350 50  0001 C CNN
F 1 "VCC" H 10117 1673 50  0000 C CNN
F 2 "" H 10100 1500 50  0001 C CNN
F 3 "" H 10100 1500 50  0001 C CNN
	1    10100 1500
	-1   0    0    -1  
$EndComp
$Comp
L power:GND #PWR026
U 1 1
P 8300 1950
F 0 "#PWR026" H 8300 1700 50  0001 C CNN
F 1 "GND" H 8305 1777 50  0000 C CNN
F 2 "" H 8300 1950 50  0001 C CNN
F 3 "" H 8300 1950 50  0001 C CNN
	1    8300 1950
	-1   0    0    -1  
$EndComp
$Comp
L power:GND #PWR031
U 1 1
P 9650 1750
F 0 "#PWR031" H 9650 1500 50  0001 C CNN
F 1 "GND" H 9655 1577 50  0000 C CNN
F 2 "" H 9650 1750 50  0001 C CNN
F 3 "" H 9650 1750 50  0001 C CNN
	1    9650 1750
	1    0    0    -1  
$EndComp
Wire Wire Line
	10100 1500 10100 1950
Wire Wire Line
	10100 1950 10150 1950
Text GLabel 6900 3300 2    50   Input ~ 0
RESET
Wire Wire Line
	6900 3300 6800 3300
Text GLabel 8550 5350 2    50   Input ~ 0
RESET
Wire Wire Line
	7850 5350 7950 5350
Wire Wire Line
	8250 5350 8350 5350
Wire Wire Line
	7150 2800 7150 2500
Wire Wire Line
	7150 2500 6800 2500
Wire Wire Line
	7300 2750 7300 2800
Wire Wire Line
	7300 2800 7150 2800
Wire Wire Line
	7550 2750 7550 2600
Wire Wire Line
	7550 2600 7500 2600
Wire Wire Line
	6800 2400 7300 2400
$Comp
L Device:LED D2
U 1 1
P 7100 1500
F 0 "D2" H 7092 1716 50  0000 C CNN
F 1 "LED" H 7092 1625 50  0000 C CNN
F 2 "LED_THT:LED_D3.0mm" H 7100 1500 50  0001 C CNN
F 3 "~" H 7100 1500 50  0001 C CNN
	1    7100 1500
	-1   0    0    -1  
$EndComp
$Comp
L Device:R_US R7
U 1 1
P 7500 1500
F 0 "R7" V 7295 1500 50  0000 C CNN
F 1 "330" V 7386 1500 50  0000 C CNN
F 2 "Resistor_THT:R_Axial_DIN0207_L6.3mm_D2.5mm_P7.62mm_Horizontal" V 7540 1490 50  0001 C CNN
F 3 "~" H 7500 1500 50  0001 C CNN
	1    7500 1500
	0    1    1    0   
$EndComp
$Comp
L power:GND #PWR025
U 1 1
P 7650 1600
F 0 "#PWR025" H 7650 1350 50  0001 C CNN
F 1 "GND" H 7655 1427 50  0000 C CNN
F 2 "" H 7650 1600 50  0001 C CNN
F 3 "" H 7650 1600 50  0001 C CNN
	1    7650 1600
	1    0    0    -1  
$EndComp
Wire Wire Line
	7250 1500 7350 1500
Wire Wire Line
	7650 1500 7650 1600
Wire Wire Line
	6950 1500 6850 1500
Connection ~ 6850 2300
Wire Wire Line
	6850 2300 6800 2300
Wire Wire Line
	6850 1500 6850 2300
Text GLabel 10050 3500 0    50   Input ~ 0
RAW
Wire Wire Line
	2000 1150 1650 1150
Text GLabel 1650 1150 0    50   Input ~ 0
RAW
$EndSCHEMATC
